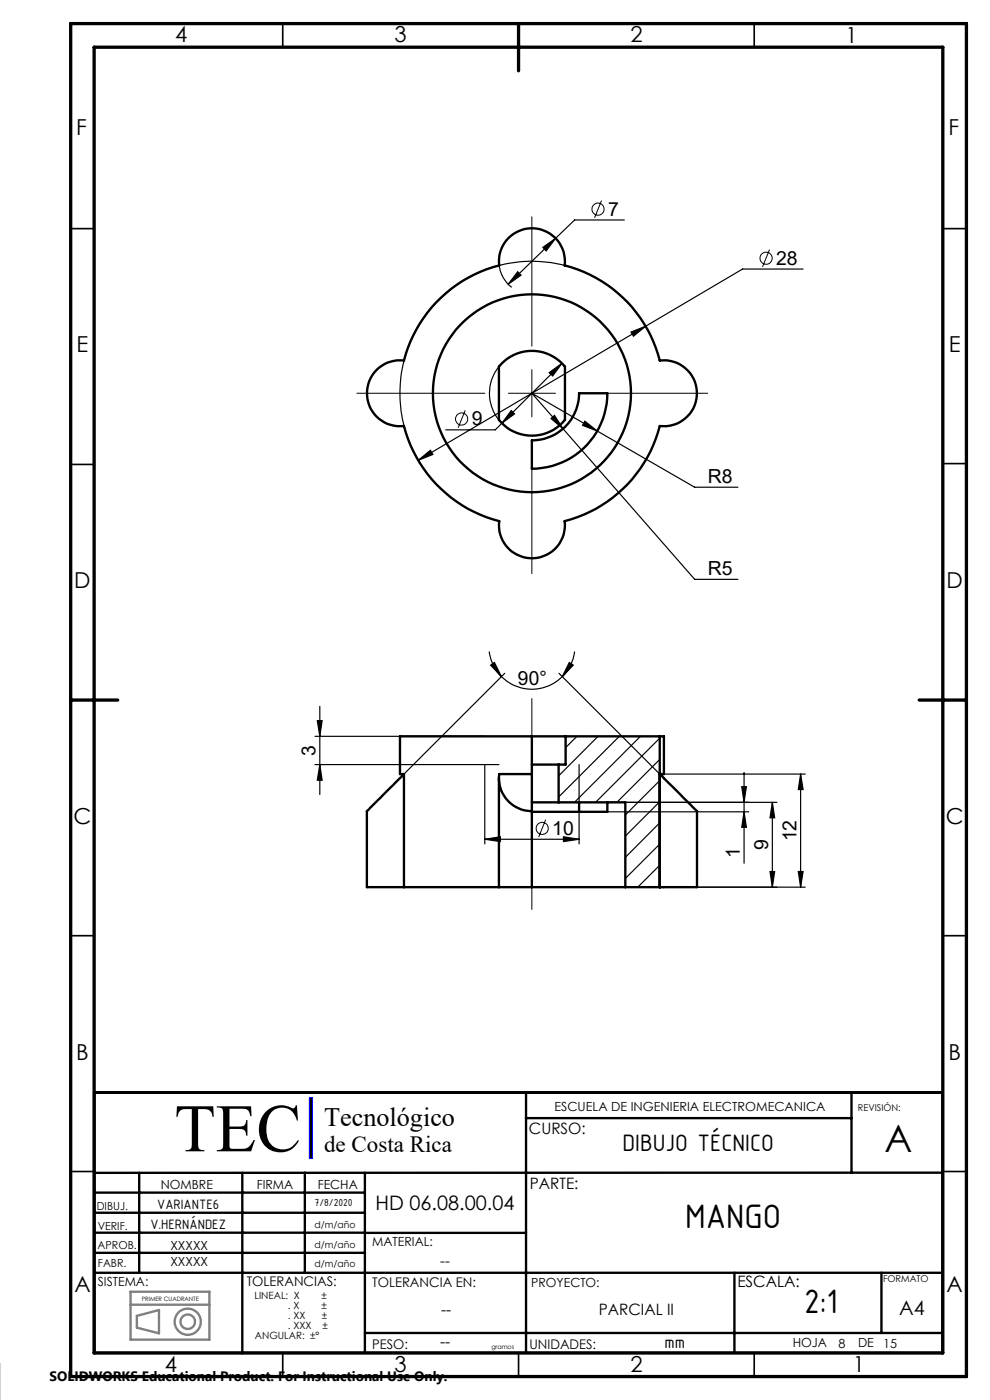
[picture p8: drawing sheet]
<svg xmlns="http://www.w3.org/2000/svg" width="210mm" height="297mm" viewBox="0 0 210 297" stroke-linecap="round" stroke-linejoin="round" font-family="sans-serif">
<g fill="none" stroke="#808080" stroke-width=".5">
<path d="M27.7 276.8h16.7M27.7 274h16.7v10.2h-16.7zM29 279.1l4.7-1.2v5l-4.7-1.2z"/>
<circle cx="39.8" cy="280.4" r="1.53"/>
<circle cx="39.8" cy="280.4" r="2.78"/>
</g>
<g fill="none" stroke="#000" stroke-width=".35">
<path d="M60 5v5M160 5v5M15 48.5h5M200 48.5h5M15 98.5h5M200 98.4h5M15 198.5h5M200 198.5h5M15 248.5h5M200 248.5h5M60 287v5M110 287v5"/>
<path d="M160 287v5"/>
</g>
<g fill="none" stroke="#000" stroke-width=".5">
<path d="M92.5 64.1a28 28 0 0 1 13.4-7.8 7 7 0 0 1 6.9-7.9 7 7 0 0 1 7 7.9 28.1 28.1 0 0 1 20.1 20.2 7 7 0 0 1 7.9 6.9 7 7 0 0 1-7.9 7 27.9 27.9 0 0 1-20.1 20.2 7 7 0 0 1-7 7.8 7 7 0 0 1-6.9-7.8 28.2 28.2 0 0 1-20.2-20.2 7 7 0 0 1-7.9-7 7 7 0 0 1 7.9-6.9 28.6 28.6 0 0 1 6.8-12.4zM106.4 77.2a9 9 0 0 1 13.4 .6v11.3a9 9 0 0 1-14 0v-11.3zM112.8 93.4a10 10 0 0 0 10-10h6a16 16 0 0 1-16 16zM112.8 156.2h-28v8h.9M112.8 156.2h7.2M112.8 156.2v32M120 156.2v6h-1.5M120 156.2h19.9M139.9 156.2h.9v8h-.9l7.9 7.9v16.1h-7.9M139.9 156.2v32M85.7 164.2l-7.9 7.9v16.1h7.9M85.7 164.2v24"/>
<path d="M105.8 165.1v23.1M112.8 164.2h-6.9a7 7 0 0 0 6.9 7.9M112.8 172.2h10M112.8 162.2h5.7M112.8 170.2h5.7M118.5 170.2h14.1v18M118.5 162.2v8M122.8 170.2v2M128.8 170.2v2h-6M85.7 188.2h20.1M105.8 188.2h7M112.8 188.2h19.8"/>
<path d="M132.6 188.2h7.3M139.9 188.2h.1M20 231.8h180v55.2h-180zM111.5 237.2h69.1M111.6 231.8v55.2M180.6 231.8v17M20 257.3h57.4M20 253h57.4M29.5 248.8v21.2M51.4 248.8v38.3M64.7 248.8v21.2M77.4 248.8v38.2"/>
<path d="M200 248.8h-180M20 261.5h57.4M20 265.8h57.4M20 270h180M77.4 261.5h34.2M155.8 270v17M187 270v12.8M77.4 282.8h122.6"/>
<circle cx="112.8" cy="83.4" r="21"/>
</g>
<path d="M15 5h190v287h-190zM20 10h180v277h-180zM110 5v10M15 148.5h10M195 148.5h10" fill="none" stroke="#000" stroke-width=".7"/>
<path d="M65.8 233v12.6" fill="none" stroke="#00f" stroke-width=".21"/>
<path d="M65.8 233h.3v12.6h-.3z" fill="none" stroke="#00f" stroke-width=".5"/>
<path d="M66 233v12.6" fill="none" stroke="#000" stroke-width=".39"/>
<g fill="none" stroke="#000" stroke-width=".21">
<path d="M112.8 46v27.4M127.6 42.5l-1.5 3.7M163.2 52.9l-1.5 3.7M112.8 78.4v10M75.7 83.4h27.1M98.7 87.1l-1.5 3.6M107.8 83.4h10M112.8 93.4v28.3M122.8 83.4h27.3M112.8 148.2v44.7M115.7 173.9l-1.4 3.7"/>
<circle cx="126.8" cy="44.4" r="1.29"/>
<circle cx="162.5" cy="54.8" r="1.29"/>
<circle cx="97.9" cy="88.9" r="1.29"/>
<circle cx="115" cy="175.7" r="1.28"/>
</g>
<g fill="none" stroke="#000" stroke-width=".25">
<path d="M105.9 56.3a6.8 6.8 0 0 0 2.6 4.7M109.8 57.6l.7 .8-2.7 1.9zM115.1 52.5l2.8-2-2 2.7zM117.9 50.5l-10.1 9.8M119.8 56.3a28 28 0 0 0-29.6 10.7 28 28 0 0 0-1 31.5M132.4 46.7h-10.5l-4 3.8M170.4 57.1h-12.9l-68.8 40.5M105.8 77.8a9 9 0 0 0 1.4 12.6M116.5 79.1l2.7-2-2 2.7zM119.2 77.1l-14.1 14.1h-10.6M133.8 70.4l3.1-1.2-2.5 2.1zM88.7 97.6l2.6-2.1 .5 .9z"/>
<path d="M108.4 87.1l.7 .7-2.6 2zM116.9 88.8l.7-.7 1.8 2.8zM124.1 89.4l2.6 2-3.1-1.2zM126.7 91.4l-13.9-8 34.6 39.5h9.1M126.7 91.4l20.7 12h9.1M103.8 138.2a9.3 9.3 0 0 0 2.6 5.3M121.9 138.2a9.1 9.1 0 0 1-2.6 5.3M66.8 156.2h36M67.3 152.9h1l-.5 3.3zM67.8 149.9v18.7M104.1 141.1l.8-.6 1.5 3zM106.4 143.5a9.1 9.1 0 0 0 12.9 0"/>
<path d="M107.1 142.8l-21.4 21.4M118.6 142.8l21.3 21.4M120.8 140.5l.8 .6-2.3 2.4zM122.4 156.2l-2.4 2.4M126.9 156.2l-8.4 8.4M131.4 156.2l-12.9 12.9M135.9 156.2l-14.1 14M139.9 156.6l-13.6 13.6M66.8 162.2h39M67.8 162.2l.5 3.3h-1zM102.8 178l3.4-.5v1zM102.8 162.2v16.8"/>
<path d="M102.8 178h20M119.5 177.5l3.3 .5-3.3 .5zM122.8 162.2v16.8M128.8 172.2h30M139.9 161.1l-9.1 9.1M139.9 165.6l-7.3 7.3M139.9 170.1l-7.3 7.3M139.9 174.6l-7.3 7.3M139.9 179.1l-7.3 7.3M140.8 164.2h30M157.3 166.9h1l-.5 3.3zM157.8 172.2l.5 3.3h-1z"/>
<path d="M157.8 163.9v19.2M163.8 170.2v18M163.8 170.2l.5 3.3h-1zM164.8 170.2h-36M169.8 164.2l.6 3.3h-1.1zM169.8 164.2v24M139.9 183.5l-4.6 4.7M139.9 188l-.1 .2M140.8 188.2h30M163.3 184.9h1l-.5 3.3zM169.3 184.9h1.1l-.6 3.3z"/>
</g>
<g fill="#000">
<path d="M109.8 57.6l-2 2.7 2.7-1.9zM115.1 52.5l.8 .7 2-2.7zM116.5 79.1l.7 .7 2-2.7zM108.4 87.1l-1.9 2.7 2.6-2zM116.9 88.8l2.5 2.1-1.8-2.8zM124.1 89.4l-.5 .8 3.1 1.2zM88.7 97.6l3.1-1.2-.5-.9zM133.8 70.4l.6 .9 2.5-2.1z"/>
<path d="M104.1 141.1l.8-.6 1.5 3zM120.8 140.5l.8 .6-2.3 2.4z"/>
<path d="M67.8 162.2l.5 3.3h-1zM67.3 152.9h1l-.5 3.3zM163.3 184.9h1l-.5 3.3zM163.8 170.2l.5 3.3h-1z"/>
<path d="M119.5 177.5l3.3 .5-3.3 .5zM102.8 178l3.4-.5v1z"/>
<path d="M169.8 164.2l.6 3.3h-1.1zM169.3 184.9h1.1l-.6 3.3zM157.3 166.9h1l-.5 3.3zM157.8 172.2l.5 3.3h-1z"/>
</g>
<text font-size="14.4" x="37" y="244.2">TEC</text>
<text font-size="8" x="187.6" y="244.3">A</text>
<g font-size="7.8">
<text x="145.3" y="260.5">MANGO</text>
<text x="170.6" y="278.6">2:1</text>
</g>
<text font-size="5.6" x="68.8" y="238.9">Tecnológico</text>
<text font-size="5.4" x="132.1" y="244.1">DIBUJO TÉCNICO</text>
<text font-size="4.9" x="68.8" y="244.5">de Costa Rica</text>
<g font-size="4.7">
<text x="37.1" y="9">4</text>
<text x="83.7" y="9">3</text>
<text x="133.7" y="9">2</text>
<text x="179.3" y="9.2">1</text>
<text x="16.2" y="28.7">F</text>
<text x="201.2" y="28.7">F</text>
<text x="16.2" y="74.8">E</text>
<text x="201.3" y="74.8">E</text>
<text x="15.8" y="124.8">D</text>
<text x="200.8" y="124.8">D</text>
<text x="15.6" y="174.8">C</text>
<text x="200.6" y="174.8">C</text>
<text x="16.2" y="224.8">B</text>
<text x="201.2" y="224.8">B</text>
<text x="15.8" y="274">A</text>
<text x="200.8" y="274">A</text>
<text x="35" y="291">4</text>
<text x="83.7" y="291">3</text>
<text x="133.7" y="291">2</text>
<text x="180.9" y="291">1</text>
</g>
<g font-size="4.2">
<text x="79.6" y="256.7">HD 06.08.00.04</text>
<text x="190.8" y="278.9">A4</text>
</g>
<g font-size="4.1">
<text x="129" y="45.7">7</text>
<text x="164.6" y="56.1">28</text>
<text x="100.1" y="90.2">9</text>
<text x="150.1" y="102.4">R8</text>
<text x="150.1" y="122">R5</text>
<text x="109.9" y="145.3" transform="rotate(-1 109.9 145.3)">90°</text>
<text x="66.9" y="160.3" transform="rotate(-90 66.9 160.3)">3</text>
<text x="117.2" y="177.1">10</text>
<text x="168.9" y="178.5" transform="rotate(-90 168.9 178.5)">12</text>
<text x="156.9" y="182" transform="rotate(-90 156.9 182)">1</text>
<text x="162.9" y="180.3" transform="rotate(-90 162.9 180.3)">9</text>
</g>
<text font-size="3.9" x="141" y="285.9">mm</text>
<g font-size="3.3">
<text x="112.2" y="240.6">CURSO:</text>
<text x="112.4" y="252.2">PARTE:</text>
<text x="156.4" y="272.9">ESCALA:</text>
<text x="93.5" y="278.9">--</text>
<text x="127" y="278.9">PARCIAL II</text>
<text x="93.4" y="285.8">--</text>
</g>
<text font-size="3.2" x="93.4" y="268.5">--</text>
<g font-size="3.1">
<text x="33.3" y="256.6">VARIANTE6</text>
<text x="31.9" y="260.7">V.HERNÁNDEZ</text>
</g>
<text font-size="2.9" x="10.5" y="292.9">SOLIDWORKS Educational Product. For Instructional Use Only.</text>
<g font-size="2.8">
<text x="52.3" y="272.9">TOLERANCIAS:</text>
<text x="79" y="273">TOLERANCIA EN:</text>
<text x="79" y="286.1">PESO:</text>
<text x="112.3" y="286.1">UNIDADES:</text>
</g>
<g font-size="2.7">
<text x="117.6" y="235.7">ESCUELA DE INGENIERIA ELECTROMECANICA</text>
<text x="34.1" y="252.2">NOMBRE</text>
<text x="54.5" y="252.2">FIRMA</text>
<text x="67.4" y="252.2">FECHA</text>
<text x="36.1" y="265.1">XXXXX</text>
<text x="36.1" y="268.5">XXXXX</text>
<text x="79" y="264.4">MATERIAL:</text>
<text x="20.8" y="272.8">SISTEMA:</text>
<text x="112.7" y="273">PROYECTO:</text>
<text x="168.1" y="285.8">HOJA</text>
<text x="177.9" y="285.9">8</text>
<text x="182" y="285.8">DE</text>
<text x="187.4" y="285.9">15</text>
</g>
<g font-size="2.3">
<text x="20.5" y="256.7">DIBUJ.</text>
<text x="66.7" y="255.9">7/8/2020</text>
<text x="20.7" y="261">VERIF.</text>
<text x="20.7" y="265">APROB.</text>
<text x="20.8" y="268.8">FABR.</text>
</g>
<g font-size="2.1">
<text x="54" y="275.6">LINEAL: X</text>
<text x="68.2" y="275.6">±</text>
<text x="61.1" y="281.9">. XXX</text>
<text x="61.1" y="279.8">. XX</text>
<text x="61.1" y="277.7">. X</text>
<text x="68.2" y="277.7">±</text>
<text x="68.3" y="279.8">±</text>
<text x="68.4" y="281.9">±</text>
<text x="54.1" y="284">ANGULAR: ±°</text>
</g>
<g font-size="2">
<text x="182" y="235.7">REVISIÓN:</text>
<text x="66.7" y="260.4">d/m/año</text>
<text x="66.7" y="268.8">d/m/año</text>
<text x="66.7" y="264.7">d/m/año</text>
<text x="187.3" y="272">FORMATO</text>
</g>
<g font-size="1.3">
<text x="30.1" y="276">PRIMER CUADRANTE</text>
<text x="104.2" y="286.1">gramos</text>
</g>
</svg>
